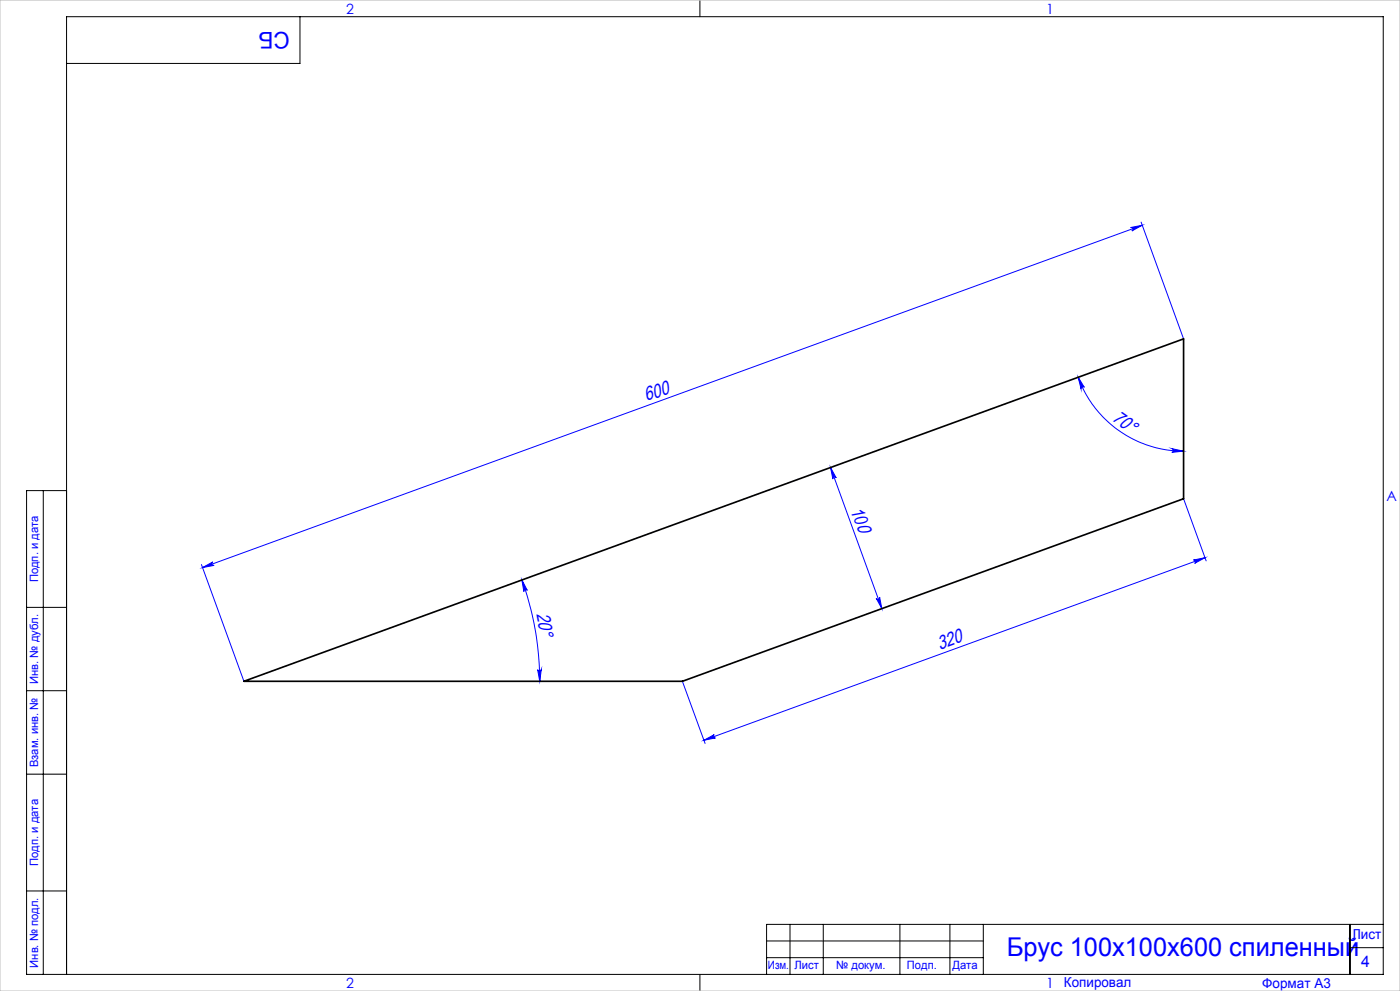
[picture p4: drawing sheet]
<svg xmlns="http://www.w3.org/2000/svg" width="420mm" height="297mm" viewBox="0 0 420 297" stroke-linecap="round" stroke-linejoin="round" font-family="sans-serif">
<g fill="none" stroke="#00f" stroke-width=".3">
<path d="M339.2 68.2l3.5-.7-3.2 1.7a.54 .54 0 0 0 .4-.7 .54 .54 0 0 0-.7-.3zM342.3 66.6l12.8 35M342.7 67.5l-282 102.6M323.5 113.1l1.8 3a.54 .54 0 0 0-.7-.3 .54 .54 0 0 0-.3 .7zM323.5 113.1a33.7 33.7 0 0 0 31.6 22.1M351.6 134.5l3.5 .7-3.6 .4a.55 .55 0 0 0 .6-.5 .55 .55 0 0 0-.5-.6zM249.2 140.1l1.7 3.1a.52 .52 0 0 0-.7-.3 .52 .52 0 0 0-.3 .7zM249.2 140.1l15.3 42.3M355.1 149.5l6.7 18.6M60.4 169.2l12.8 34.9M60.7 170.1l3.2-1.7a.55 .55 0 0 0-.3 .7 .55 .55 0 0 0 .6 .3zM156.6 173.8l1.6 3.1a.54 .54 0 0 0-.7-.2 .54 .54 0 0 0-.3 .6z"/>
<path d="M156.6 173.8a89.4 89.4 0 0 1 5.3 30.4M262.9 179.3a.54 .54 0 0 0 .6 .3 .54 .54 0 0 0 .4-.7l.6 3.5zM358 167.8l3.5-.7-3.1 1.7a.52 .52 0 0 0 .3-.6 .52 .52 0 0 0-.7-.4zM361.5 167.1l-150.3 54.8M161.3 200.7a.55 .55 0 0 0 .6 .5 .55 .55 0 0 0 .5-.5l-.5 3.5zM204.7 204.2l6.8 18.6M211.2 221.9l3.1-1.7a.52 .52 0 0 0-.3 .6 .52 .52 0 0 0 .6 .4z"/>
</g>
<g fill="none" stroke="#000" stroke-width=".3">
<path d="M90 5v14h-70M210 0v5M13 147v145M20 147h-12v145h407v-287h-395v287M8 182h12M8 207h12M8 232h12M8 267h12M237 277v15M247 277v15M270 277v15M285 277v15"/>
<path d="M295 277v15M405 277v15M415 277h-185v15M210 292v5M230 282h65M230 287h65M405 284h10"/>
</g>
<path d="M0 0h420v297h-420z" fill="none" stroke="#c0c0c0" stroke-width=".3"/>
<g fill="#00f">
<path d="M161.3 200.7a.55 .55 0 0 0 .6 .5 .55 .55 0 0 0 .5-.5l-.5 3.5zM156.6 173.8l1.6 3.1a.54 .54 0 0 0-.7-.2 .54 .54 0 0 0-.3 .6z"/>
<path d="M211.2 221.9l3.1-1.7a.52 .52 0 0 0-.3 .6 .52 .52 0 0 0 .6 .4zM358 167.8l3.5-.7-3.1 1.7a.52 .52 0 0 0 .3-.6 .52 .52 0 0 0-.7-.4z"/>
<path d="M339.2 68.2l3.5-.7-3.2 1.7a.54 .54 0 0 0 .4-.7 .54 .54 0 0 0-.7-.3zM60.7 170.1l3.2-1.7a.55 .55 0 0 0-.3 .7 .55 .55 0 0 0 .6 .3z"/>
<path d="M249.2 140.1l1.7 3.1a.52 .52 0 0 0-.7-.3 .52 .52 0 0 0-.3 .7zM262.9 179.3a.54 .54 0 0 0 .6 .3 .54 .54 0 0 0 .4-.7l.6 3.5z"/>
<path d="M323.5 113.1l1.8 3a.54 .54 0 0 0-.7-.3 .54 .54 0 0 0-.3 .7zM351.6 134.5l3.5 .7-3.6 .4a.55 .55 0 0 0 .6-.5 .55 .55 0 0 0-.5-.6z"/>
</g>
<path d="M73.2 204.2l281.9-102.6v47.9l-150.4 54.7z" fill="none" stroke="#000" stroke-width=".5"/>
<text font-size="7.8" fill="#00f" x="302" y="286.7">Брус 100х100х600 спиленный</text>
<text font-size="6.9" fill="#00f" x="86.9" y="9.4" transform="rotate(-180 86.9 9.4)">СБ</text>
<g font-size="5.7" fill="#00f">
<text x="194" y="120.3" transform="rotate(-20 194 120.3)">600</text>
<text x="333.4" y="125.9" transform="rotate(35 333.4 125.9)">70°</text>
<text x="160.9" y="183.9" transform="rotate(79 160.9 183.9)">20°</text>
<text x="281.9" y="194.8" transform="rotate(-20 281.9 194.8)">320</text>
</g>
<text font-size="5.5" fill="#00f" x="255.2" y="153" transform="rotate(70 255.2 153)">100</text>
<text font-size="4.8" fill="#00f" x="408.3" y="289.7">4</text>
<g font-size="4.2" fill="#00f">
<text x="103.8" y="4.2">2</text>
<text x="313.8" y="4.2">1</text>
<text x="415.9" y="150.2">A</text>
<text x="103.8" y="296.2">2</text>
<text x="313.8" y="296.2">1</text>
</g>
<g font-size="4.1" fill="#00f">
<text x="405.6" y="281.5">Лист</text>
<text x="319.2" y="295.9">Копировал</text>
<text x="378.7" y="296">Формат А3</text>
</g>
<g font-size="3.4" fill="#00f">
<text x="11.4" y="174.5" transform="rotate(-90 11.4 174.5)">Подп. и дата</text>
<text x="11.4" y="205" transform="rotate(-90 11.4 205)">Инв. № дубл.</text>
<text x="11.4" y="229.9" transform="rotate(-90 11.4 229.9)">Взам. инв. №</text>
<text x="11.4" y="259.5" transform="rotate(-90 11.4 259.5)">Подп. и дата</text>
<text x="11.4" y="290" transform="rotate(-90 11.4 290)">Инв. № подл.</text>
<text x="230.4" y="290.4">Изм.</text>
<text x="238.3" y="290.4">Лист</text>
<text x="250.9" y="290.4">№ докум.</text>
<text x="272.1" y="290.4">Подп.</text>
<text x="285.7" y="290.5">Дата</text>
</g>
</svg>
